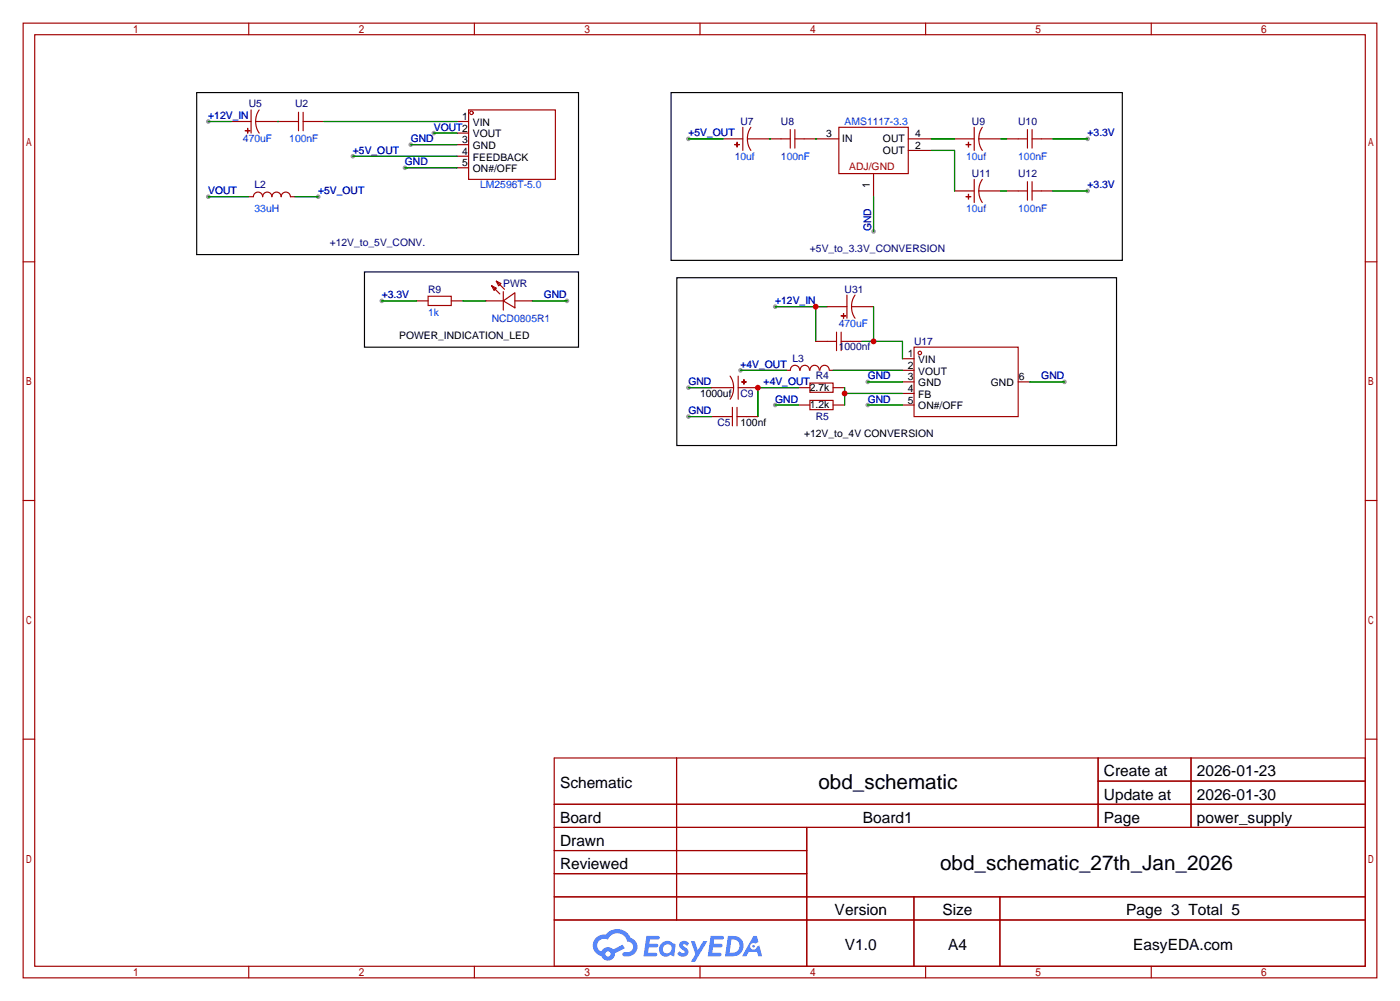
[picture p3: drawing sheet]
<svg xmlns="http://www.w3.org/2000/svg" width="307mm" height="220mm" viewBox="0 0 307 220" stroke-linecap="round" stroke-linejoin="round" font-family="sans-serif">
<g fill="#999">
<circle cx="95.2" cy="29.2" r=".51"/>
<circle cx="77.5" cy="34.3" r=".51"/>
<circle cx="88.9" cy="36.8" r=".51"/>
<circle cx="45.7" cy="26.7" r=".51"/>
<circle cx="90.2" cy="31.8" r=".51"/>
<circle cx="45.7" cy="43.2" r=".51"/>
<circle cx="191.8" cy="50.8" r=".51"/>
<circle cx="151.1" cy="30.5" r=".51"/>
<circle cx="238.8" cy="30.5" r=".51"/>
<circle cx="238.8" cy="41.9" r=".51"/>
<circle cx="190.5" cy="88.9" r=".51"/>
<circle cx="233.7" cy="83.8" r=".51"/>
<circle cx="162.6" cy="81.3" r=".51"/>
<circle cx="190.5" cy="83.8" r=".51"/>
<circle cx="170.2" cy="88.9" r=".51"/>
<circle cx="151.1" cy="85.1" r=".51"/>
<circle cx="151.1" cy="91.4" r=".51"/>
<circle cx="170.2" cy="67.3" r=".51"/>
<circle cx="69.8" cy="43.2" r=".51"/>
<circle cx="83.8" cy="66" r=".51"/>
<circle cx="124.5" cy="66" r=".51"/>
</g>
<g fill="none" stroke="#a10000" stroke-width=".25">
<path d="M5.1 5.1h297.2v209.5h-297.2zM7.6 7.6h292.1v204.5h-292.1zM54.6 5.1v2.5M104.1 5.1v2.5M153.7 5.1v2.5M203.2 5.1v2.5M252.7 5.1v2.5M5.1 57.5h2.5M299.7 57.5h2.6M5.1 109.9h2.5M299.7 109.9h2.6M5.1 162.2h2.5"/>
<path d="M121.7 166.4h178v45.7h-178zM121.7 176.5h178M148.5 166.4v35.5M241.1 166.4v15.2M241.1 171.4h58.6M261.5 166.4v15.2M299.7 162.2h2.6M121.7 181.6h178M121.7 186.7h55.4M121.7 196.8h178M121.7 191.8h55.4M177.1 181.6v30.5"/>
<path d="M200.6 196.8v15.3M219.5 196.8v15.3M54.6 212.1v2.5M104.1 212.1v2.5M121.7 201.9h178M153.7 212.1v2.5M203.2 212.1v2.5M252.7 212.1v2.5"/>
</g>
<g fill="#5487ff">
<path d="M149.4 206.8a1.3 1.3 0 0 1 1.8 .3l-.4 .6a.54 .54 0 0 0-.9-.3l.2 .3a1.28 1.28 0 0 1 .7 2 1.53 1.53 0 0 1-2.1-.3l.5-.6 .8 .4a.31 .31 0 0 0 .3-.2 .31 .31 0 0 0-.3-.4 1.12 1.12 0 0 1-.6-1.8z"/>
<path d="M151.7 206.6h.8l.7 2 1.2-2h.9l-2.7 4.5h-.9l1-1.6z"/>
<path d="M141.9 205.4h2.3a.46 .46 0 0 1 .5 .1 .46 .46 0 0 1 .1 .5l-.4 .2h-1.7l-.2 .9h1.7a.4 .4 0 0 1 .3 .5 .4 .4 0 0 1-.4 .3h-1.7l-.1 1.2h1.3a.46 .46 0 0 1 .5 .1 .46 .46 0 0 1 .1 .5l-.3 .2h-2.6z"/>
<path d="M156 205.4h2.3a.47 .47 0 0 1 .5 .1 .47 .47 0 0 1 .1 .5l-.4 .2h-1.7l-.1 .9h1.6a.4 .4 0 0 1 .3 .5 .4 .4 0 0 1-.4 .3h-1.7l-.1 1.2h1.3a.46 .46 0 0 1 .5 .1 .46 .46 0 0 1 .2 .5l-.4 .2h-2.6z"/>
<path d="M165.4 205.4h.7l.4 1.4-.6 .3a.75 .75 0 0 0-1.2 .3 .75 .75 0 0 0 .5 1.1 .75 .75 0 0 0 1-.7l.5-.3 .6 2.4h-.8l-.3-1h-1.8l-.6 1h-.9z"/>
<path d="M159.8 205.4l-.6 4.5h1.4a2.27 2.27 0 0 0 2.6-2.3 2.27 2.27 0 0 0-2.7-2.2zM160.6 206.2a1.5 1.5 0 0 1 1.8 1.5 1.5 1.5 0 0 1-2 1.4h-.2z"/>
<path d="M145.2 207.1a1.6 1.6 0 0 0-.3 2.2 1.6 1.6 0 0 0 2.3 .2l.8 .4 .3-2.5-.2-.2-.4-.1a1.58 1.58 0 0 0-2.5 0zM145.8 207.6a.98 .98 0 0 1 1.6 .4 .98 .98 0 0 1-1 1.3 .94 .94 0 0 1-.9-.7 .94 .94 0 0 1 .3-1z"/>
<path d="M130.9 205.8a2.37 2.37 0 0 0 1.1 4 1.54 1.54 0 0 0 1.8 1 1.54 1.54 0 0 0 1.2-1.6l2.2-1.1-.5-.7-2.1 1a1.57 1.57 0 0 0-2.6 .5 1.5 1.5 0 0 1-.7-2.1 1.5 1.5 0 0 1 2.2-.5 2.23 2.23 0 0 1 2.2-1.5 2.23 2.23 0 0 1 2 1.9 1.16 1.16 0 0 1 1.3 1.1 1.16 1.16 0 0 1-1.1 1.2h-.7a.47 .47 0 0 0-.6 .4 .47 .47 0 0 0 .5 .5 2.17 2.17 0 0 0 2.5-.9 2.17 2.17 0 0 0-.4-2.7l-.8-.4a3.2 3.2 0 0 0-5.4-.8l-1.1 .1zM132.9 209.4a.6 .6 0 0 1 1.2 0 .6 .6 0 0 1-1.2 0z"/>
<circle cx="165.4" cy="207.7" r=".28"/>
</g>
<g fill="none" stroke="#a10000" stroke-width=".25">
<path d="M50.8 26.7h4.3M53.8 28.7h1.1zM54.4 28.2v1zM55.1 24.1v5.1M56.1 26.7l.1 1 .7 1.5M56.1 26.7h9.4M56.9 24.1l-.5 1-.3 1.6M65.5 24.6v4.1M66.5 26.7h4.6M66.5 24.6v4.1M100.3 26.7h2.6M100.3 29.2h2.6"/>
<path d="M100.3 31.8h2.6M100.3 34.3h2.6M100.3 36.8h2.6M102.9 24.1h19v15.3h-19zM158.7 30.5h4.4M161.3 31.7l1 .1zM161.8 31.2v1.1zM163.1 27.9v5.1M164.1 30.5l.1 1.1 .6 1.4M164.1 30.5h9.4M164.8 27.9l-.5 1-.2 1.6M173.5 28.4v4.1"/>
<path d="M174.5 30.5h9.6M174.5 28.4v4.1M184.1 27.9h15.3v10.2h-15.3zM191.8 38.1v5.1M199.4 30.5h5.1M199.4 33h5.1M209.5 30.5h4.4M212.1 31.7l1 .1zM212.6 31.2v1.1zM213.9 27.9v5.1M213.9 39.4v5M214.9 30.5l.1 1.1 .6 1.4"/>
<path d="M214.9 30.5h4.8M215.6 27.9l-.5 1-.2 1.6M215.6 39.4l-.5 .9-.2 1.6M221 30.5h4.6M225.6 28.4v4.1M225.6 39.9v4M226.6 30.5h4.5M226.6 28.4v4.1M226.6 39.9v4M54.6 43.2h1a1.02 1.02 0 0 1 1-1 1.02 1.02 0 0 1 1.1 1 1.02 1.02 0 0 1 1-1 1.02 1.02 0 0 1 1 1 1.02 1.02 0 0 1 1-1 1.02 1.02 0 0 1 1 1 1.02 1.02 0 0 1 1-1 1.02 1.02 0 0 1 1.1 1h1M209.5 41.9h4.4M212.1 43.2h1z"/>
<path d="M212.6 42.7v1zM214.9 41.9l.1 1.1 .6 1.4M214.9 41.9h4.8M221 41.9h4.6M226.6 41.9h4.5M91.4 66h2.6M94 65h5.1v2.1h-5.1zM99.1 66h2.5M106.7 66h3.8M107.9 62.7l1.1 .5-.5 .6zM107.9 62.7l1.8 1.8M109 61.7l1 .5-.5 .5z"/>
<path d="M109 61.7l1.7 1.8M110.5 66l2.5-1.7v3.3zM110.5 64v4.1M113 66h3.8M179.1 74.9h4.5M181.6 67.3h4.3M183.6 72.9v4.1M184.7 69.3h1zM184.7 74.9h4.5M184.7 72.9v4.1M185.2 68.8v1zM185.9 64.8v5"/>
<path d="M186.9 67.3l.1 1.1 .7 1.4M186.9 67.3h4.9M187.7 64.8l-.5 .9-.3 1.6M198.1 78.7h2.6M200.7 76.2h22.8v15.2h-22.8zM156.2 85.1h4.8M156.2 91.4h4.6M160.3 82.5l.6 1.5 .1 1.1M160.8 89.4v4.1M161 85.1l-.2 1.6-.5 .9M161.8 91.4h4.6M161.8 89.4v4.1"/>
<path d="M162.1 85.1h4.3M162.1 82.5v5.1M162.8 83.8h1zM163.3 83.3v1zM172.7 81.3h.8M173.5 81.3a1.01 1.01 0 0 1 1-1.1 1.01 1.01 0 0 1 1 1.1M175.3 88.9h2.5M175.3 85.1h2.5M175.7 81.3a1.01 1.01 0 0 1 1-1.1 1.01 1.01 0 0 1 1 1.1M177.8 84.1h5.1v2h-5.1zM177.8 87.9h5.1v2h-5.1zM177.8 81.3a1.01 1.01 0 0 1 1-1.1 1.01 1.01 0 0 1 1 1.1"/>
<path d="M180 81.3a1.01 1.01 0 0 1 1-1.1 1.01 1.01 0 0 1 1 1.1M182.1 81.3h.8M182.9 88.9h2.5M182.9 85.1h2.5M198.1 83.8h2.6M198.1 88.9h2.6M198.1 86.4h2.6M198.1 81.3h2.6M223.5 83.8h2.6"/>
<circle cx="103.5" cy="24.8" r=".38"/>
<circle cx="201.9" cy="77.5" r=".38"/>
</g>
<path d="M43.2 20.3h83.8v35.6h-83.8zM147.3 20.3h99.1v36.8h-99.1zM80 59.7h47v16.5h-47zM148.6 61h96.5v36.8h-96.5z" fill="none" stroke="#000" stroke-width=".25"/>
<g fill="none" stroke="#008700" stroke-width=".25">
<path d="M45.7 26.7h5.1M61 26.7h.1M71.1 26.7h29.2M77.5 34.3h22.8M88.9 36.8h11.4M90.2 31.8h10.1M95.2 29.2h5.1M151.1 30.5h7.6M168.9 30.5h.1M179.1 30.5h.1M204.5 30.5h5M204.5 33h5v8.9"/>
<path d="M219.7 30.5h1.3M231.1 30.5h7.7M45.7 43.2h8.9M64.8 43.2h5M191.8 43.2v7.6M219.7 41.9h1.3M231.1 41.9h7.7M83.8 66h7.6M101.6 66h5.1M116.8 66h7.7M170.2 67.3h11.4M179.1 67.3v7.6"/>
<path d="M189.2 74.9h8.9v3.8M191.8 67.3v7.6M151.1 85.1h5.1M151.1 91.4h5.1M162.6 81.3h10.1M170.2 88.9h5.1M175.3 85.1h-8.9v6.3M182.9 81.3h15.2M185.4 86.4h12.7M185.4 85.1v3.8M190.5 88.9h7.6M190.5 83.8h7.6"/>
<path d="M226.1 83.8h7.6"/>
</g>
<g fill="#c00">
<circle cx="166.4" cy="85.1" r=".63"/>
<circle cx="185.4" cy="86.4" r=".63"/>
<circle cx="179.1" cy="67.3" r=".63"/>
<circle cx="191.8" cy="74.9" r=".63"/>
</g>
<g font-size="4.5">
<text x="179.7" y="173.3">obd_schematic</text>
<text x="206.4" y="191">obd_schematic_27th_Jan_2026</text>
</g>
<g font-size="3.4">
<text x="122.9" y="173">Schematic</text>
<text x="242.3" y="170.4">Create at</text>
<text x="262.7" y="170.4">2026-01-23</text>
<text x="242.3" y="175.5">Update at</text>
<text x="262.7" y="175.5">2026-01-30</text>
<text x="122.9" y="180.6">Board</text>
<text x="122.9" y="185.7">Drawn</text>
<text x="189.4" y="180.6">Board1</text>
<text x="242.3" y="180.6">Page</text>
<text x="262.7" y="180.6">power_supply</text>
<text x="122.9" y="190.8">Reviewed</text>
<text x="183.2" y="200.9">Version</text>
<text x="206.9" y="200.9">Size</text>
<text x="247.3" y="200.9">Page 3 Total 5</text>
<text x="185.5" y="208.5">V1.0</text>
<text x="208.1" y="208.5">A4</text>
<text x="248.8" y="208.5">EasyEDA.com</text>
</g>
<g font-size="2.3" fill="#000080">
<text x="54.6" y="23.6">U5</text>
<text x="64.8" y="23.6">U2</text>
<text x="162.6" y="27.4">U7</text>
<text x="171.4" y="27.4">U8</text>
<text x="213.4" y="27.4">U9</text>
<text x="223.5" y="27.4">U10</text>
<text x="55.9" y="41.4">L2</text>
<text x="213.4" y="38.8">U11</text>
<text x="223.5" y="38.8">U12</text>
<text x="72.4" y="54.1">+12V_to_5V_CONV.</text>
<text x="177.8" y="55.3">+5V_to_3.3V_CONVERSION</text>
<text x="94" y="64.2">R9</text>
<text x="110.5" y="63">PWR</text>
<text x="185.4" y="64.2">U31</text>
<text x="184.1" y="76.9">1000nf</text>
<text x="200.7" y="75.7">U17</text>
<text x="174" y="79.5">L3</text>
<text x="179.1" y="83.3">R4</text>
<text x="162.6" y="87.1">C9</text>
<text x="157.5" y="93.4">C5</text>
<text x="179.1" y="92.2">R5</text>
</g>
<g font-size="2.3" fill="#00f">
<text x="45.7" y="26.1">+12V_IN</text>
<text x="95.2" y="28.7">VOUT2</text>
<text x="151.1" y="29.9">+5V_OUT</text>
<text x="185.4" y="27.4">AMS1117-3.3</text>
<text x="238.8" y="29.9">+3.3V</text>
<text x="53.3" y="31.2">470uF</text>
<text x="63.5" y="31.2">100nF</text>
<text x="77.5" y="33.7">+5V_OUT</text>
<text x="90.2" y="31.2">GND</text>
<text x="161.3" y="35">10uf</text>
<text x="171.4" y="35">100nF</text>
<text x="212.1" y="35">10uf</text>
<text x="223.5" y="35">100nF</text>
<text x="88.9" y="36.3">GND</text>
<text x="105.4" y="41.4">LM2596T-5.0</text>
<text x="238.8" y="41.4">+3.3V</text>
<text x="45.7" y="42.6">VOUT</text>
<text x="55.9" y="46.4">33uH</text>
<text x="69.8" y="42.6">+5V_OUT</text>
<text x="212.1" y="46.4">10uf</text>
<text x="223.5" y="46.4">100nF</text>
<text x="191.2" y="50.8" transform="rotate(-90 191.2 50.8)">GND</text>
<text x="83.8" y="65.5">+3.3V</text>
<text x="119.4" y="65.5">GND</text>
<text x="94" y="69.3">1k</text>
<text x="107.9" y="70.6">NCD0805R1</text>
<text x="170.2" y="66.8">+12V_IN</text>
<text x="184.1" y="71.8">470uF</text>
<text x="162.6" y="80.7">+4V_OUT</text>
<text x="190.5" y="83.3">GND</text>
<text x="228.6" y="83.3">GND</text>
<text x="151.1" y="84.5">GND</text>
<text x="167.6" y="84.5">+4V_OUT</text>
<text x="170.2" y="88.4">GND</text>
<text x="190.5" y="88.4">GND</text>
<text x="151.1" y="90.9">GND</text>
</g>
<g font-size="2.3">
<text x="101.5" y="26.4">1</text>
<text x="103.8" y="27.6">VIN</text>
<text x="101.5" y="31.4">3</text>
<text x="101.5" y="34">4</text>
<text x="103.8" y="30.2">VOUT</text>
<text x="103.8" y="32.7">GND</text>
<text x="103.8" y="35.2">FEEDBACK</text>
<text x="181.4" y="30.2">3</text>
<text x="184.9" y="31.2">IN</text>
<text x="193.8" y="31.2">OUT</text>
<text x="193.8" y="33.7">OUT</text>
<text x="200.9" y="30.2">4</text>
<text x="200.9" y="32.7">2</text>
<text x="101.5" y="36.5">5</text>
<text x="103.8" y="37.8">ON#/OFF</text>
<text x="191" y="41.4" transform="rotate(-90 191 41.4)">1</text>
<text x="87.6" y="74.4">POWER_INDICATION_LED</text>
<text x="199.3" y="83.5">3</text>
<text x="199.3" y="81">2</text>
<text x="199.3" y="78.4">1</text>
<text x="201.6" y="82.2">VOUT</text>
<text x="201.6" y="79.7">VIN</text>
<text x="223.6" y="83.5">6</text>
<text x="153.7" y="87.1">1000uf</text>
<text x="177.8" y="85.8">2.7k</text>
<text x="177.8" y="89.6">1.2k</text>
<text x="199.3" y="88.6">5</text>
<text x="199.3" y="86">4</text>
<text x="201.6" y="89.9">ON#/OFF</text>
<text x="201.6" y="87.3">FB</text>
<text x="201.6" y="84.8">GND</text>
<text x="217.5" y="84.8">GND</text>
<text x="162.6" y="93.4">100nf</text>
<text x="176.5" y="96">+12V_to_4V CONVERSION</text>
</g>
<text font-size="2.3" fill="#a00000" x="186.4" y="37.4">ADJ/GND</text>
</svg>
